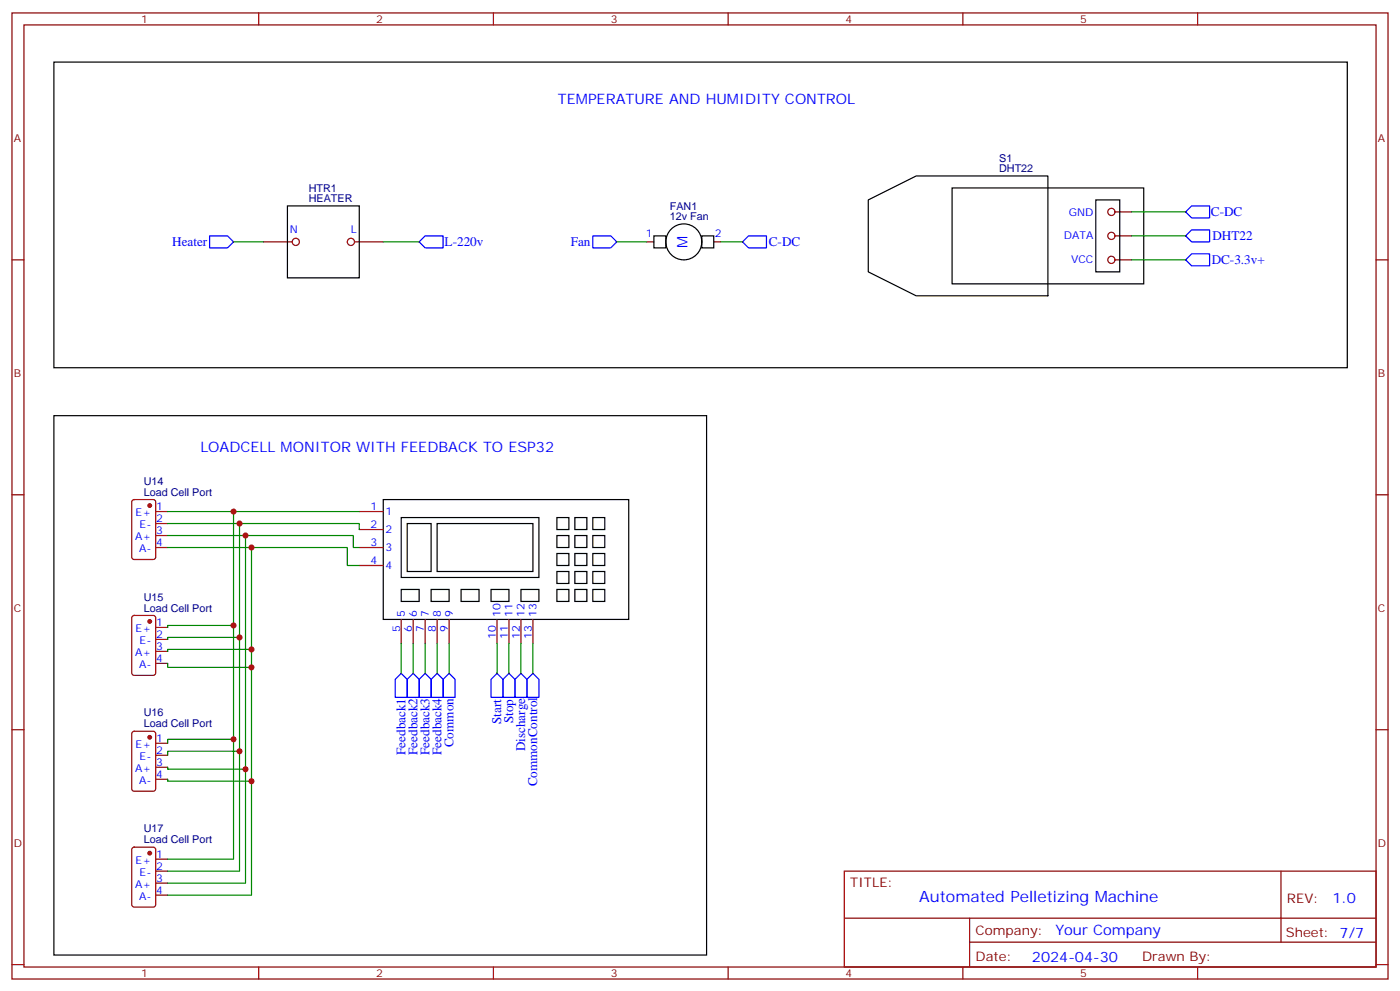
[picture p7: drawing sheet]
<svg xmlns="http://www.w3.org/2000/svg" width="412mm" height="292mm" viewBox="0 0 412 292" stroke-linecap="round" stroke-linejoin="round" font-family="sans-serif">
<g fill="none" stroke="#870000" stroke-width=".35">
<path d="M3.5 3.8h405.4v284.3h-405.4zM7.1 7.3h398.2v277.3h-398.2zM76.2 3.8v3.5M145.3 3.8v3.5M214.5 3.8v3.5M283.6 3.8v3.5M352.8 3.8v3.5M3.5 76.5h3.6M77.6 71.2h8.5M104.4 71.2h8.5M190.5 71.2h2.1M210.3 71.2h2.1"/>
<path d="M328.4 76.5h5M328.4 69.4h5M328.4 62.4h5M405.3 76.5h3.6M3.5 145.6h3.6M39 147.2l.5-.2h5.7l.6 .5 .1 16.5-.5 .6-5.9 .1-.6-.5-.1-16.5zM45.9 150.6h3.5M45.9 154.1h3.5M45.9 157.6h3.5M105.8 150.6h7.1M105.8 155.9h7.1M405.3 145.6h3.6"/>
<path d="M45.9 161.1h3.5M105.8 161.1h7.1M105.8 166.4h7.1M39 181.3l.5-.2h5.7l.6 .5 .1 16.5-.5 .6-5.9 .1-.6-.5-.1-16.5zM45.9 184.7h3.5M45.9 188.2h3.5M45.9 191.7h3.5M45.9 195.3h3.5M118.2 182.3v7.1M121.7 182.3v7.1M125.2 182.3v7.1M128.8 182.3v7.1"/>
<path d="M132.3 182.3v7.1M146.4 182.3v7.1M149.9 182.3v7.1M153.5 182.3v7.1M157 182.3v7.1M3.5 214.8h3.6M39 215.4l.5-.2h5.7l.6 .5 .1 16.5-.5 .6-5.9 .1-.6-.5-.1-16.5zM45.9 218.8h3.5M405.3 214.8h3.6M45.9 222.3h3.5M45.9 225.8h3.5M45.9 229.4h3.5"/>
<path d="M39 249.5l.5-.2h5.7l.6 .5 .1 16.5-.5 .6-5.9 .1-.6-.5-.1-16.5zM45.9 252.9h3.5M45.9 256.4h3.5M45.9 259.9h3.5M248.7 256.4h156.6v28.2h-156.6zM377.3 256.4v20.9M45.9 263.5h3.5M248.7 270.2h156.5M285.6 277.3h119.6M285.6 270.2v14.2M3.5 283.9h3.6M76.2 284.6v3.5"/>
<path d="M145.3 284.6v3.5M214.5 284.6v3.5M283.6 284.6v3.5M352.8 284.6v3.5M405.3 283.9h3.6"/>
<circle cx="87.1" cy="71.2" r="1.06"/>
<circle cx="103.4" cy="71.2" r="1.06"/>
<circle cx="327.4" cy="76.5" r="1.06"/>
<circle cx="327.4" cy="69.4" r="1.06"/>
<circle cx="327.4" cy="62.4" r="1.06"/>
</g>
<g fill="none" stroke="#000" stroke-width=".35">
<path d="M15.9 18.3h381v89.9h-381zM255.8 58.8l14.1-7h38.8v35.3h-38.8l-14.1-7.1zM280.5 55.3h56.4v28.2h-56.4zM322.8 58.8h7v21.2h-7zM84.7 60.6h21.1v21.2h-21.1zM192.6 69.4h3.5v3.6h-3.5zM206.7 69.4h3.6v3.6h-3.6zM15.9 122.3h192.2v158.8h-192.2zM112.9 147h72.3v35.3h-72.3zM118.2 152.3h40.5v17.7h-40.5zM119.9 154.1h7.1v14.1h-7.1zM128.8 154.1h28.2v14.1h-28.2z"/>
<path d="M164 152.3h3.6v3.6h-3.6zM164 157.6h3.6v3.5h-3.6zM169.3 152.3h3.6v3.6h-3.6zM169.3 157.6h3.6v3.5h-3.6zM174.6 152.3h3.6v3.6h-3.6zM174.6 157.6h3.6v3.5h-3.6zM118.2 173.5h5.3v3.5h-5.3zM127 173.5h5.3v3.5h-5.3zM135.8 173.5h5.3v3.5h-5.3zM144.6 173.5h5.3v3.5h-5.3zM153.5 173.5h5.2v3.5h-5.2zM164 162.9h3.6v3.5h-3.6z"/>
<path d="M164 168.2h3.6v3.5h-3.6zM164 173.5h3.6v3.5h-3.6zM169.3 162.9h3.6v3.5h-3.6zM169.3 168.2h3.6v3.5h-3.6zM169.3 173.5h3.6v3.5h-3.6zM174.6 162.9h3.6v3.5h-3.6zM174.6 168.2h3.6v3.5h-3.6zM174.6 173.5h3.6v3.5h-3.6z"/>
<circle cx="201.4" cy="71.2" r="5.3"/>
</g>
<g fill="none" stroke="#00f" stroke-width=".35">
<path d="M61.7 69.4h5.3l1.8 1.8-1.8 1.8h-5.3zM123.5 71.2l1.7-1.8h5.3v3.6h-5.3zM174.6 69.4h5.3l1.8 1.8-1.8 1.8h-5.3zM218.7 71.2l1.8-1.8h5.3v3.6h-5.3zM349.2 62.4l1.8-1.8h5.3v3.5h-5.3zM349.2 69.4l1.8-1.7h5.3v3.5h-5.3zM349.2 76.5l1.8-1.8h5.3v3.5h-5.3zM116.4 200l1.8-1.8 1.7 1.8v5.2h-3.5zM121.7 198.2l1.8 1.8v5.2h-3.6v-5.2zM125.2 198.2l1.8 1.8v5.2h-3.5v-5.2zM128.8 198.2l1.7 1.8v5.2h-3.5v-5.2zM130.5 200l1.8-1.8 1.8 1.8v5.2h-3.6z"/>
<path d="M146.4 198.2l1.8 1.8v5.2h-3.6v-5.2zM148.2 200l1.7-1.8 1.8 1.8v5.2h-3.5zM153.5 198.2l1.7 1.8v5.2h-3.5v-5.2zM155.2 200l1.8-1.8 1.7 1.8v5.2h-3.5z"/>
</g>
<g fill="none" stroke="#008700" stroke-width=".35">
<path d="M68.8 71.2h8.8M112.9 71.2h10.6M181.7 71.2h8.8M212.4 71.2h6.3M333.4 62.4h15.8M333.4 76.5h15.8M333.4 69.4h15.8M49.4 150.6h19.4v33.5h-19.4v.6M49.4 154.1h21.2v102.3h-21.2M49.4 157.6h22.9v102.3h-22.9M68.8 150.6h37M70.6 154.1h35.2v1.8"/>
<path d="M72.3 157.6h31.8v3.5h1.7M49.4 161.1h24.7v102.4h-24.7M74.1 161.1h28.2v5.3h3.5M49.4 195.3v1.1h24.7M68.8 184.1v33.5h-19.4v1.2M70.6 187.6h-21.2v.6M74.1 191.1h-24.7v.6M118.2 189.4v8.8M121.7 189.4v8.8M125.2 189.4v8.8M128.8 189.4v8.8M132.3 189.4v8.8"/>
<path d="M146.4 189.4v8.8M149.9 189.4v8.8M153.5 189.4v8.8M157 189.4v8.8M68.8 217.6v35.3h-19.4M49.4 225.8v.6h22.9M49.4 229.4v.5h24.7M70.6 221.1h-21.2v1.2"/>
</g>
<g fill="#870000" stroke="#870000" stroke-width=".35">
<circle cx="44.1" cy="148.8" r=".53"/>
<circle cx="44.1" cy="182.9" r=".53"/>
<circle cx="44.1" cy="217" r=".53"/>
<circle cx="44.1" cy="251.1" r=".53"/>
</g>
<g fill="#c00">
<circle cx="68.8" cy="184.1" r=".88"/>
<circle cx="68.8" cy="217.6" r=".88"/>
<circle cx="70.6" cy="187.6" r=".88"/>
<circle cx="70.6" cy="221.1" r=".88"/>
<circle cx="72.3" cy="226.4" r=".88"/>
<circle cx="74.1" cy="229.9" r=".88"/>
<circle cx="74.1" cy="196.4" r=".88"/>
<circle cx="74.1" cy="191.1" r=".88"/>
<circle cx="68.8" cy="150.6" r=".88"/>
<circle cx="70.6" cy="154.1" r=".88"/>
<circle cx="72.3" cy="157.6" r=".88"/>
<circle cx="74.1" cy="161.1" r=".88"/>
</g>
<text font-size="4.6" fill="#00f" x="270.8" y="265.4">Automated Pelletizing Machine</text>
<g font-size="4.2" fill="#00f">
<text x="164.4" y="30.6">TEMPERATURE AND HUMIDITY CONTROL</text>
<text x="202.5" y="73" transform="rotate(-90 202.5 73)">M</text>
<text x="59" y="132.9">LOADCELL MONITOR WITH FEEDBACK TO ESP32</text>
<text x="392.5" y="265.7">1.0</text>
<text x="310.9" y="275.2">Your Company</text>
<text x="304" y="283">2024-04-30</text>
</g>
<g font-size="3.9" fill="#00f">
<text x="356.7" y="63.7">C-DC</text>
<text x="357.1" y="70.6">DHT22</text>
<text x="50.7" y="72.4">Heater</text>
<text x="131" y="72.5">L-220v</text>
<text x="168.1" y="72.4">Fan</text>
<text x="226.5" y="72.5">C-DC</text>
<text x="356.9" y="77.8">DC-3.3v+</text>
<text x="147.7" y="213.1" transform="rotate(-90 147.7 213.1)">Start</text>
<text x="151.2" y="212.9" transform="rotate(-90 151.2 212.9)">Stop</text>
<text x="133.5" y="220" transform="rotate(-90 133.5 220)">Common</text>
<text x="154.7" y="221.1" transform="rotate(-90 154.7 221.1)">Discharge</text>
<text x="119.4" y="222.3" transform="rotate(-90 119.4 222.3)">Feedback1</text>
<text x="123" y="222.3" transform="rotate(-90 123 222.3)">Feedback2</text>
<text x="126.5" y="222.3" transform="rotate(-90 126.5 222.3)">Feedback3</text>
<text x="130" y="222.3" transform="rotate(-90 130 222.3)">Feedback4</text>
<text x="158.2" y="231.5" transform="rotate(-90 158.2 231.5)">CommonControl</text>
</g>
<g font-size="3.9" fill="#800">
<text x="250.5" y="261">TITLE:</text>
<text x="379.1" y="265.7">REV:</text>
<text x="287.4" y="275.2">Company:</text>
<text x="378.7" y="275.8">Sheet: 7/7</text>
<text x="287.4" y="282.9">Date:</text>
<text x="336.4" y="282.9">Draw</text>
<text x="346.6" y="282.9">n By:</text>
</g>
<g font-size="3.2" fill="#800">
<text x="41.6" y="6.8">1</text>
<text x="110.8" y="6.8">2</text>
<text x="179.9" y="6.8">3</text>
<text x="249.1" y="6.8">4</text>
<text x="318.2" y="6.8">5</text>
<text x="4.1" y="41.9">A</text>
<text x="405.9" y="41.9">A</text>
<text x="4.1" y="111.1">B</text>
<text x="405.9" y="111.1">B</text>
<text x="4.1" y="180.2">C</text>
<text x="405.9" y="180.2">C</text>
<text x="4.1" y="249.3">D</text>
<text x="405.9" y="249.3">D</text>
<text x="41.6" y="287.6">1</text>
<text x="110.8" y="287.6">2</text>
<text x="179.9" y="287.6">3</text>
<text x="249.1" y="287.6">4</text>
<text x="318.2" y="287.6">5</text>
</g>
<g font-size="3.2" fill="#000080">
<text x="294.3" y="47.6">S1</text>
<text x="294.3" y="50.7">DHT22</text>
<text x="90.9" y="59.5">HEATER</text>
<text x="90.9" y="56.4">HTR1</text>
<text x="197.3" y="64.8">12v Fan</text>
<text x="197.3" y="61.7">FAN1</text>
<text x="42.3" y="142.7">U14</text>
<text x="42.3" y="145.9">Load Cell Port</text>
<text x="42.3" y="180">Load Cell Port</text>
<text x="42.3" y="176.8">U15</text>
<text x="42.3" y="214.1">Load Cell Port</text>
<text x="42.3" y="210.9">U16</text>
<text x="42.3" y="245">U17</text>
<text x="42.3" y="248.2">Load Cell Port</text>
</g>
<g font-size="3.2" fill="#00f">
<text x="314.8" y="63.4">GND</text>
<text x="85.4" y="68.7">N</text>
<text x="103.4" y="68.7">L</text>
<text x="190.2" y="69.8">1</text>
<text x="210.6" y="69.8">2</text>
<text x="313.3" y="70.5">DATA</text>
<text x="315.5" y="77.5">VCC</text>
<text x="40" y="152">E+</text>
<text x="41.1" y="155.5">E-</text>
<text x="46" y="150.2">1</text>
<text x="46" y="153.7">2</text>
<text x="109.1" y="150.2">1</text>
<text x="109.1" y="155.5">2</text>
<text x="113.6" y="151.6">1</text>
<text x="39.8" y="159">A+</text>
<text x="46" y="157.3">3</text>
<text x="46" y="160.8">4</text>
<text x="109.1" y="160.8">3</text>
<text x="113.6" y="156.9">2</text>
<text x="40.9" y="162.6">A-</text>
<text x="109.1" y="166.1">4</text>
<text x="113.6" y="162.2">3</text>
<text x="113.6" y="167.5">4</text>
<text x="46" y="184.3">1</text>
<text x="119.2" y="181.6" transform="rotate(-90 119.2 181.6)">5</text>
<text x="122.8" y="181.6" transform="rotate(-90 122.8 181.6)">6</text>
<text x="126.3" y="181.6" transform="rotate(-90 126.3 181.6)">7</text>
<text x="129.8" y="181.6" transform="rotate(-90 129.8 181.6)">8</text>
<text x="133.3" y="181.6" transform="rotate(-90 133.3 181.6)">9</text>
<text x="147.5" y="181.6" transform="rotate(-90 147.5 181.6)">10</text>
<text x="151" y="181.6" transform="rotate(-90 151 181.6)">11</text>
<text x="154.5" y="181.6" transform="rotate(-90 154.5 181.6)">12</text>
<text x="158" y="181.6" transform="rotate(-90 158 181.6)">13</text>
<text x="40" y="186.1">E+</text>
<text x="41.1" y="189.6">E-</text>
<text x="46" y="187.8">2</text>
<text x="46" y="191.4">3</text>
<text x="117.8" y="186.1" transform="rotate(-90 117.8 186.1)">5</text>
<text x="121.4" y="186.1" transform="rotate(-90 121.4 186.1)">6</text>
<text x="124.9" y="186.1" transform="rotate(-90 124.9 186.1)">7</text>
<text x="128.4" y="186.1" transform="rotate(-90 128.4 186.1)">8</text>
<text x="131.9" y="186.1" transform="rotate(-90 131.9 186.1)">9</text>
<text x="146" y="188.1" transform="rotate(-90 146 188.1)">10</text>
<text x="149.6" y="188.1" transform="rotate(-90 149.6 188.1)">11</text>
<text x="153.1" y="188.1" transform="rotate(-90 153.1 188.1)">12</text>
<text x="156.6" y="188.1" transform="rotate(-90 156.6 188.1)">13</text>
<text x="39.8" y="193.1">A+</text>
<text x="40.9" y="196.7">A-</text>
<text x="46" y="194.9">4</text>
<text x="40" y="220.2">E+</text>
<text x="46" y="218.4">1</text>
<text x="46" y="221.9">2</text>
<text x="39.8" y="227.2">A+</text>
<text x="41.1" y="223.7">E-</text>
<text x="46" y="225.5">3</text>
<text x="40.9" y="230.8">A-</text>
<text x="46" y="229">4</text>
<text x="40" y="254.3">E+</text>
<text x="41.1" y="257.8">E-</text>
<text x="46" y="252.5">1</text>
<text x="46" y="256">2</text>
<text x="39.8" y="261.3">A+</text>
<text x="46" y="259.6">3</text>
<text x="46" y="263.1">4</text>
<text x="40.9" y="264.9">A-</text>
</g>
</svg>
